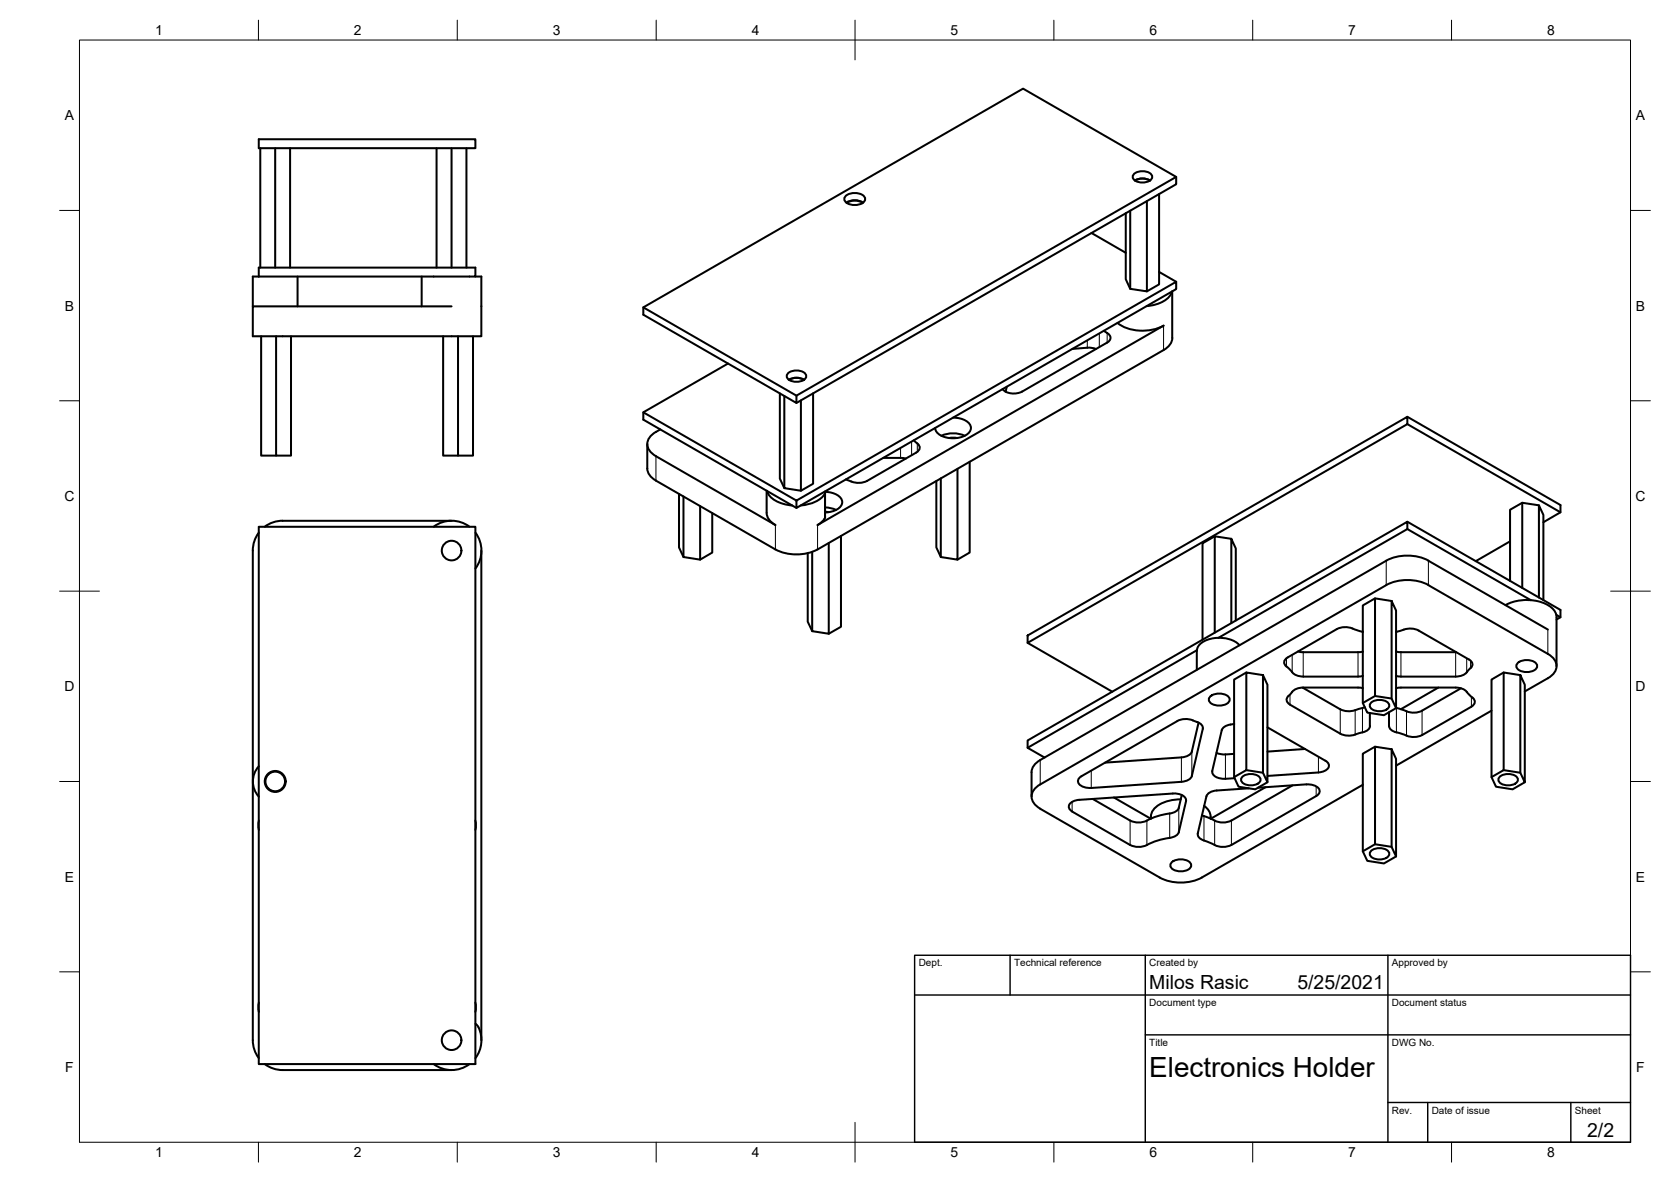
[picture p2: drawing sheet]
<svg xmlns="http://www.w3.org/2000/svg" width="420mm" height="297mm" viewBox="0 0 420 297" stroke-linecap="round" stroke-linejoin="round" font-family="sans-serif">
<!-- layer: Visible -->
<g fill="none" stroke="#000" stroke-width=".51">
<path d="M65.1 35h54.4v2.2h-54.4zM65.4 37.2v30.1M69.2 37.2v30.1M72.9 37.2v30.1M109.8 37.2v30.1M113.5 37.2v30.1M117.3 37.2v30.1M212.6 49.3a3.6 3.6 0 0 1 4.9 .3 1.58 1.58 0 0 1-1.7 1.8h-1.7a1.58 1.58 0 0 1-1.7-1.8zM212.8 50.9a4 4 0 0 1 4.2 0M212.9 51a3.7 3.7 0 0 1 4 0M274.4 58.6l8.7 4.9M283.1 53.6v16.6l1.1 2.4"/>
<path d="M285.1 43.7a3.3 3.3 0 0 1 4.5 .4 1.55 1.55 0 0 1-1.7 1.7 2.6 2.6 0 0 1-3.1-1.4zM285.4 45.4a3.8 3.8 0 0 1 3.7 0M288.4 50.5v22.7l-4.2-.6v-19.7M291.4 48.8v22.7l-3 1.7M295.7 44.5l-95.4 54.9v1.9l-38.5-22.2v-1.9l95.4-54.9 38.5 22.2v1.8l-95.4 55M65.1 67.3h54.4v2.2h-54.4zM65.1 69.5h-1.5v7.5M74.8 69.5v7.5M106 69.5v7.5M119.5 69.5h1.5v15h-57.4v-7.5h49.9M161.8 77.2l38.5 22.2M291.4 68.3l4.3 2.5"/>
<path d="M294.7 73.3a6.1 6.1 0 0 1-5.3 3.5l-1.1 .1M294.7 73.2v12.2l-.4 .9-1.2 1.3-87.5 50.5M65.7 84.5v30h3.7M69.4 84.5v30h3.8v-30M111.4 84.5v30h3.8M115.2 84.5v30h3.7v-30M183 91.4l-21.2 12.2v1.9l38.5 22.1M196.1 98.9v21.4l1.1 2.4M197.2 99.5v23.2l4.2 .6v-22.7M198.1 93.8a3.3 3.3 0 0 1 4.6 .4 1.55 1.55 0 0 1-1.8 1.7 2.6 2.6 0 0 1-3.1-1.4zM198.4 95.4a3.8 3.8 0 0 1 3.8 0M204.4 98.9v22.7l-3 1.7"/>
<path d="M252.1 97.8a4.2 4.2 0 0 0 4.9 .6M253.1 97.2l-.2 1.3M269.7 87.7l4.2-.3 1.7 .3M277.5 83.1l.9 .6M278.4 83.7a1.28 1.28 0 0 1 .8 1.2 1.28 1.28 0 0 1-.8 1.2l-21.4 12.3M281 81.2a11.3 11.3 0 0 0 11.6 .6l-87 50.1 1.2-.9 .5-.7M161.8 103.6l38.5 22.2M162.8 111.6v6.6l.7 1.4 1.4 1.2M164.9 108.5a3.2 3.2 0 0 0-2.1 3.1 3.2 3.2 0 0 0 2.1 3l30.1 17.3-1.5-1.1-.7-1.4v-6.1M166 107.9l-1.1 .6M222.1 115.1h4.4l1.3 .1M229.8 110.6l.9 .9"/>
<path d="M230.7 111.5a1.25 1.25 0 0 1 .6 1.2 1.25 1.25 0 0 1-.9 1l-12.4 7.2-1 .3-1.2 .2-1.7-.4M236.7 109.5a7.2 7.2 0 0 1 5.9 0M238.6 110.1h2M239.6 105a4.8 4.8 0 0 1 4.4 2 2.3 2.3 0 0 1-1.8 2.7 6.4 6.4 0 0 1-6.7-1.1l-.4-1.1M240.7 117.8v22.8l-4.1-.6v-19.8M243.8 116v22.9l-3.1 1.7M353.9 104.7l38.5 22.2v1.8l-4.3 2.5M353.9 106.6l38.5 22.1M65.1 133.9l-.8 1.1-.5 1.3-.2 2.1v123l.2 2 .5 1.3 .8 1.2M65.1 132.4h54.4v135h-54.4zM71.1 130.9h42.4M71.1 130.9l-2.1 .2-1.3 .5-1.1 .8"/>
<path d="M118.1 132.4a7.5 7.5 0 0 0-9.1 0M119.6 133.9a7.5 7.5 0 0 1 0 9M121 138.4v123M164.9 120.8l30.1 17.3M170.7 124.1v13.5l1.2 2.4M171.9 124.8v15.2l4.1 .6v-13.4M179.1 128.9v10l-3.1 1.7M192.8 123.4a6.1 6.1 0 0 0 5.3 3.5l1.1 .1M195 138.1a11.7 11.7 0 0 0 10.6 0M200.3 125.8l95.4-55v1.9l-95.4 54.9zM203.1 139v17.2l1.1 2.4M207.3 124.2a7.8 7.8 0 0 1-6 2.8"/>
<path d="M207.4 123.5l-.1 .7M207.4 123.6a4.7 4.7 0 0 1 4.3 2.1 2.26 2.26 0 0 1-1.8 2.6l-2.4 .5M207.5 123.8v6.1M207.5 127.5l1.4 .2 1.3 .4M207.5 128.6l.8 .1M207.5 129.9l-.2 .4M208.4 136.4v22.9l-4.2-.7v-19.9M211.5 134.7v22.8l-3.1 1.8M212.7 120.5l1.4 .5M235.4 120.9v16.7l1.2 2.4M305.4 134.8l-3 1.7v24.2M309.6 135.4l-4.2-.6v24.2"/>
<path d="M353.9 133v-1.9l-95.5 55v1.8l4.3 2.5M353.9 131.1l38.5 22.2v1.8l-1 .6M353.9 133l-47.6 27.3M353.9 133l31 17.8M379.7 136l-8.6 5M382.8 126.4l-3.1 1.7v17.9M386.9 127l-4.1-.6v21.4M258.4 159.7l95.5-55v1.9l-95.5 55zM310.7 155.9v-18.1l-1.1-2.4v21.2M342.7 158.8l-.6-.2a9.8 9.8 0 0 0-4.9-.9l-1.1 .4-12.3 7.1a1.25 1.25 0 0 0-.9 1.1 1.25 1.25 0 0 0 .6 1.2M345.7 150.4l-3 1.8v24.5l1.1 2.4 4.2 .6 3-1.7M348.6 140.9l-87.6 50.5-1.2 1.2-.4 1v6.6"/>
<path d="M348.6 140.9a11.7 11.7 0 0 1 10.6 0M349.9 151l1.1 2.4v24.6l-1.1-2.5zM349.9 151l-4.2-.6v24.5l-3 1.8M356.7 158.5l12.7 7.2a1.29 1.29 0 0 1 .8 1.2 1.29 1.29 0 0 1-.7 1.2 3.8 3.8 0 0 1-3.5 1.9h-13.7l-1.2-.1M356.7 158.5a6.3 6.3 0 0 0-5.2 .2l-.4 .1M359.2 140.9l30 17.3M378.6 152.1a11.4 11.4 0 0 1 11.5 .6 3.2 3.2 0 0 1 1.3 2.4M386.9 150.2v-23.2l1.2 2.4v21.4M391.3 154.5l1.1 .6M391.4 155.1v12.3M258.4 161.6l21.3 12.2M300.9 163.5v4.8"/>
<path d="M300.9 163.4l-42.5 24.5M304.3 175.1a3.6 3.6 0 0 1 4.8 .3 1.58 1.58 0 0 1-1.7 1.8h-1.7a1.58 1.58 0 0 1-1.7-1.8zM311.7 162.1a7.9 7.9 0 0 0-10-.2l-.7 1.1-.1 .5M313.4 169l-3.1 1.8v24.5l1.1 2.4 4.2 .7 3.1-1.8M317.6 169.7l1.1 2.4v24.5l-1.1-2.4zM317.6 169.7l-4.2-.7v24.5l-3.1 1.8M323.5 167.5l.3 .3a5.4 5.4 0 0 0 3.3 2.2h14.4l1.2-.1M326.4 163.7l1.3 .2h13.8l1.2-.1M327.6 172.8l9.4 5.5M342.7 172.9l-1.2-.1h-13.8a3.7 3.7 0 0 0-3.5 1.9 1.3 1.3 0 0 0-.7 1.2 1.3 1.3 0 0 0 .9 1.2l12.6 7.3 1.8 .5 1.9-.3M343.2 177.7l-1 .3a6.4 6.4 0 0 1-5.2 .2M344.4 179.2l.1 3.3a2.65 2.65 0 0 1-2.7 1.7l-1 .4"/>
<path d="M344.7 176.6a3.3 3.3 0 0 1 4.6 .3 1.55 1.55 0 0 1-1.8 1.8 2.6 2.6 0 0 1-3.1-1.4zM345.7 174.9l4.2 .6M349.2 179l.1 3.5a2.27 2.27 0 0 0 2.4 1.7 9.9 9.9 0 0 0 4.8 .9l1.1-.4M351.1 177.9l2.6 .8M351.1 163.8l1.2 .1h13.9M351.1 172.9l1.2-.1h13.7a3.8 3.8 0 0 1 3.6 2l.3 .2a1.34 1.34 0 0 1 .9 1.3 1.34 1.34 0 0 1-.8 1.3M361.7 172.8l-9.5 5.4M367.3 173l-10.2 5.8-1.7 .3-1.7-.4M370 177.6l-12.4 7.1M375 178.6l-24 13.8M378.1 169l-3.1 1.8v24.5l1.2 2.4 4.1 .7 3.1-1.8M381.6 166.6a3.6 3.6 0 0 1 4.8 .4 1.58 1.58 0 0 1-1.7 1.8h-1.7a1.58 1.58 0 0 1-1.7-1.8z"/>
<path d="M382.3 169.7l1.1 2.4v24.5l-1.1-2.4zM382.3 169.7l-4.2-.7v24.5l-3.1 1.8M383.4 173.8l5.8-3.4a3.2 3.2 0 0 0 2.2-3 3.2 3.2 0 0 0-2.2-3.1l-30-17.3a11.7 11.7 0 0 0-10.6 0l-87 50.1a3.2 3.2 0 0 0-2.2 3.1 3.2 3.2 0 0 0 2.2 3l30 17.3a11.7 11.7 0 0 0 10.6 0l40.5-23.3M65.1 192.6a5.6 5.6 0 0 0 0 7.6M296 181.2l-24.1 13.9a1.32 1.32 0 0 0-.9 1.3 1.32 1.32 0 0 0 1.1 1.2l1.1 .3 1.2 .1 22.7-1.5M296 181.2a6 6 0 0 1 6.3 1.1l.1 .8-2.7 11.9M297.1 199.8l-.7 3.2a2.52 2.52 0 0 1-2.3 1.4 23.5 23.5 0 0 0-6.9 2.2h-1.9l-1.1-.4-9.5-5.4M299.7 195a2.72 2.72 0 0 1-2.6 1.5M299.7 188.8a2.72 2.72 0 0 1-2.6 1.5l-19.2 1.4M301.4 181.6l-1.7 7.3M304.8 193.8a2.05 2.05 0 0 0 2.3 1.9l3.3-.1M305.9 189.2l1.8 .4 2.6-.2"/>
<path d="M307.2 183.5l-2.4 10.3M310.3 181.9a3.7 3.7 0 0 0-3.1 1.6M312.4 195.2a3.3 3.3 0 0 1 4.5 .4 1.55 1.55 0 0 1-1.8 1.7 2.6 2.6 0 0 1-3.1-1.4zM313.4 193.5l4.2 .7M314 198.1l-8.7 .6a2.48 2.48 0 0 0-2 1.4l-2.1 9.4a1.74 1.74 0 0 0 1.5 1.7l1 .4a8.2 8.2 0 0 0 4.8 1.1l1.1-.4M316.3 198l12.2-.9a2.78 2.78 0 0 1 3.3 1.8l-.4 .8-.4 .4-21.4 12.3M318.2 197.8l-13.8 7.9M318.7 182.8l14.6 8.4a1.33 1.33 0 0 1 .8 1.4 1.33 1.33 0 0 1-1.1 1.1l-1.5 .4-12.8 .9M325 197.4l-15.4 8.8M328.1 188.2l-9.4 .7M345.7 187.6l-3 1.8v24.5l1.1 2.4 4.2 .7 3-1.8M349.9 188.3l1.1 2.4v24.5l-1.1-2.4z"/>
<path d="M349.9 188.3l-4.2-.7v24.6l-3 1.7M377.1 195.2a3.3 3.3 0 0 1 4.5 .4 1.55 1.55 0 0 1-1.8 1.7 2.6 2.6 0 0 1-3.1-1.4zM378.1 193.5l4.2 .7M65.1 206.2l-.2 1 .2 1.3M119.5 206.2l.2 1.4-.2 .9M280.1 200.4l9.2 5.3M289.4 205.2v.5M294.6 216.7a3.6 3.6 0 0 1 4.8 .4 1.58 1.58 0 0 1-1.7 1.8h-1.7a1.58 1.58 0 0 1-1.7-1.8zM296.4 209.1l1.8-7.7a2.05 2.05 0 0 0-2.2-2l-24.6 1.6a2.3 2.3 0 0 0-2.6 1.9l.4 .7 .4 .3 14.6 8.5a5.4 5.4 0 0 0 5.4-.7l2.2-.7 2.3-.4M296.4 209.1a2.53 2.53 0 0 1-2.3 1.4M296.9 200.9a8.5 8.5 0 0 0-7.1 2.9l-.4 1.4M302.2 204.9l1.5 .5a8.2 8.2 0 0 0 4.8 1.2l1.1-.4"/>
<path d="M302.8 202.5l1.2 1.3 .4 1.4M304.4 205.2v.5M344.7 213.9a3.3 3.3 0 0 1 4.6 .3 1.55 1.55 0 0 1-1.8 1.7 2.6 2.6 0 0 1-3.1-1.3zM345.7 212.2l4.2 .6M65.1 252l-.2 .9 .2 1.4M119.5 252l.2 1.4-.2 .9M119.6 257.3l.2 .2a7.1 7.1 0 0 1-.2 8.4M66.6 267.4l1.1 .7 1.3 .5 2.1 .3M71.1 268.9h42.4M118.1 267.4a7.5 7.5 0 0 1-9.1 0"/>
<circle cx="113.5" cy="138.4" r="2.47"/>
<circle cx="69.2" cy="196.4" r="2.64"/>
<circle cx="69.2" cy="196.4" r="2.47"/>
<circle cx="113.5" cy="261.4" r="2.47"/>
</g>
<!-- layer: Visible Narrow -->
<g fill="none" stroke="#000" stroke-width=".25">
<path d="M273.4 85.5v1.9M276.4 83.8v3.4M278.4 83.7v2.4M292.6 81.8v6.2M164.9 114.6v6.2M226.4 112.6v2.5M229.2 111v3.4M230.7 111.5v2.1M195 131.9v6.2M205.6 131.9v6.2M207.3 124.2v6.1M348.6 140.9v6.2"/>
<path d="M359.2 140.9v6.2M389.2 158.2v6.1M323.5 165.4v2.1M324.4 174.5v2.6M324.9 164.6v4.4M327.7 163.9v6.1M337 178.3v6.1M340.7 178.5v6.1M341.5 163.9v6.1M342.6 177.9v6.2M351.1 177.9v6.2M352.3 163.9v6.1"/>
<path d="M353.7 178.8v6.1M357.6 178.6v6.1M366 163.9v6.1M368.8 165.4v3.6M369.8 166v1.9M370 175.1v2.5M261.6 191v6.1M274.4 193.7v4.3M297.1 190.3v6.2M299.7 188.9v6.1M302.4 182.7v.5M308.1 189.6v6.1"/>
<path d="M330.9 197.6v2.5M331.5 190.2v3.9M269.6 201.5v2.4M284.2 206.2v6.2M288.4 206.2v6.2M294.1 204.4v6.2M296.4 203v6.1M298.2 200.9v.4M302.7 205.1v6.1M305.4 206.2v6.2M309.6 206.2v6.2"/>
</g>
<!-- layer: Border -->
<g fill="none" stroke="#000" stroke-width=".25">
<path d="M20 10.1h390v276.9h-390zM65 5.1v5M115 5.1v5M165 5.1v5M215 5.1v10M265 5.1v5M315 5.1v5M365 5.1v5M15 52.9h5M410 52.9h5M15 100.7h5M410 100.7h5"/>
<path d="M15 148.6h10M405 148.6h10M15 196.4h5M410 196.4h5M15 244.2h5M410 244.2h5M65 287v5M115 287v5M165 287v5M215 282.1v9.9M265 287v5M315 287v5"/>
<path d="M365 287v5"/>
</g>
<!-- layer: TitleBlock -->
<path d="M230 240.1h180v46.9h-180zM230 250h180M254 240.1v9.9M288 240.1v46.9M349 240.1v46.9M288 260.1h122M349 277.1h61M359 277.1v9.9M395 277.1v9.9" fill="none" stroke="#000" stroke-width=".36"/>
<text font-size="7" x="289" y="270.6">Electronics Holder</text>
<g font-size="4.9">
<text x="289" y="248.5">Milos Rasic</text>
<text x="326.2" y="248.5">5/25/2021</text>
<text x="399.1" y="285.7">2/2</text>
</g>
<g font-size="3.5">
<text x="39" y="8.8">1</text>
<text x="89" y="8.8">2</text>
<text x="139" y="8.8">3</text>
<text x="189" y="8.8">4</text>
<text x="239" y="8.8">5</text>
<text x="289" y="8.8">6</text>
<text x="339" y="8.8">7</text>
<text x="389" y="8.8">8</text>
<text x="16.3" y="30.2">A</text>
<text x="411.3" y="30.2">A</text>
<text x="16.3" y="78">B</text>
<text x="411.3" y="78">B</text>
<text x="16.2" y="125.9">C</text>
<text x="411.2" y="125.9">C</text>
<text x="16.2" y="173.7">D</text>
<text x="411.2" y="173.7">D</text>
<text x="16.3" y="221.6">E</text>
<text x="411.3" y="221.6">E</text>
<text x="16.4" y="269.4">F</text>
<text x="411.4" y="269.4">F</text>
<text x="39" y="290.8">1</text>
<text x="89" y="290.8">2</text>
<text x="139" y="290.8">3</text>
<text x="189" y="290.8">4</text>
<text x="239" y="290.8">5</text>
<text x="289" y="290.8">6</text>
<text x="339" y="290.8">7</text>
<text x="389" y="290.8">8</text>
</g>
<g font-size="2.5">
<text x="231" y="242.9">Dept.</text>
<text x="255" y="242.9">Technical reference</text>
<text x="289" y="242.9">Created by</text>
<text x="350" y="242.9">Approved by</text>
<text x="289" y="252.8">Document type</text>
<text x="350" y="252.8">Document status</text>
<text x="289" y="262.9">Title</text>
<text x="350" y="262.9">DWG No.</text>
<text x="350" y="279.9">Rev.</text>
<text x="360" y="279.9">Date of issue</text>
<text x="396" y="279.9">Sheet</text>
</g>
</svg>
